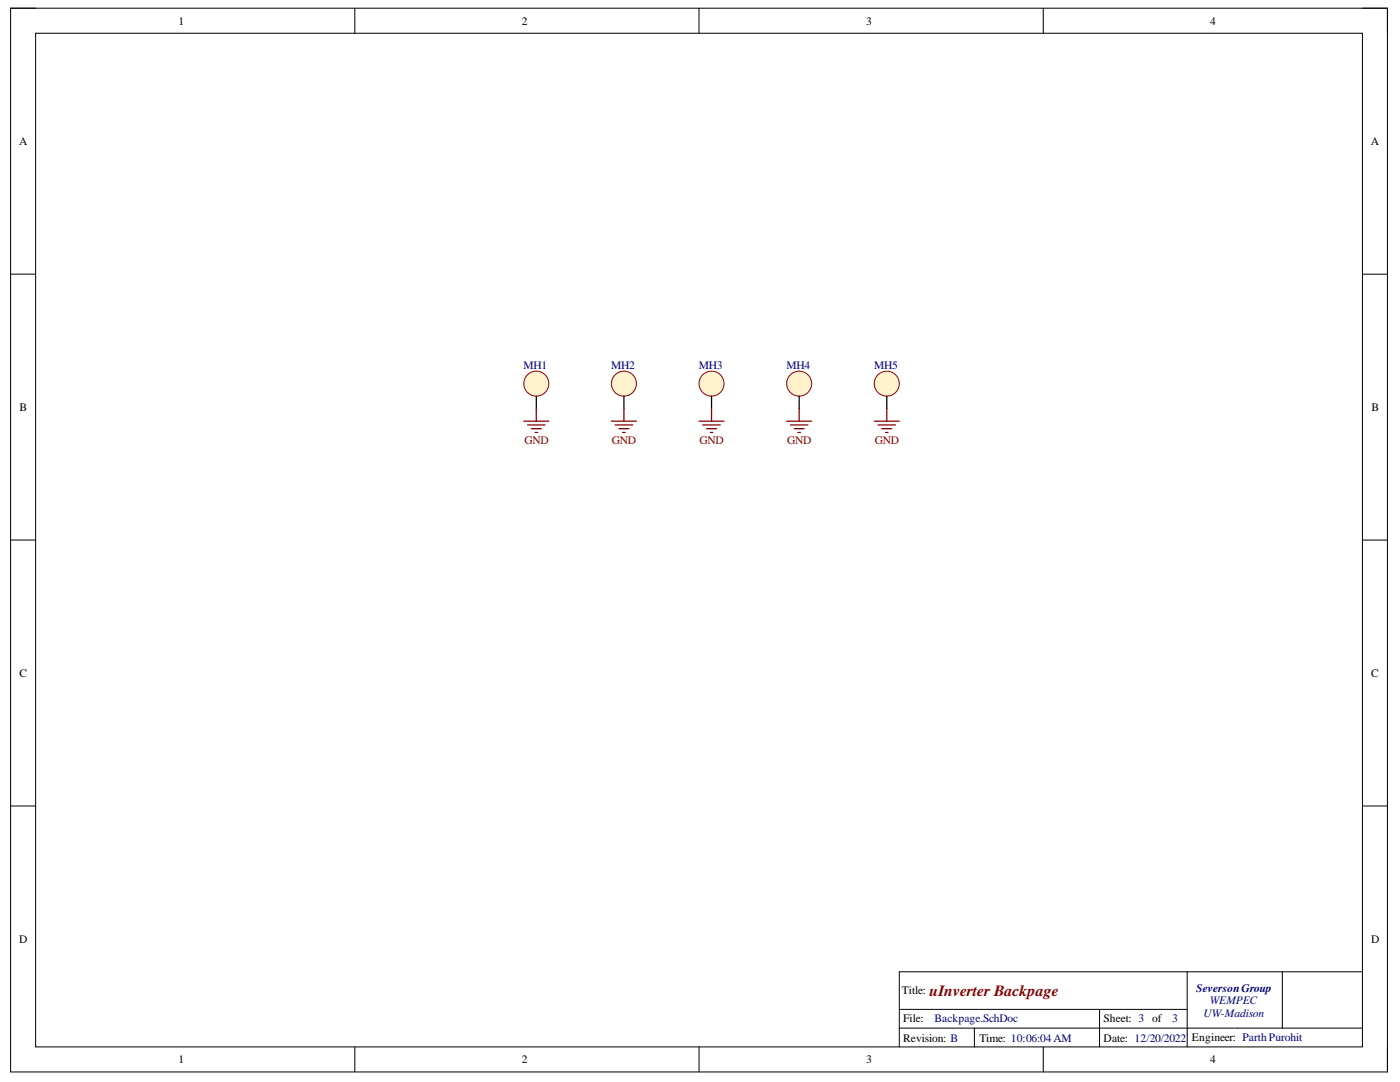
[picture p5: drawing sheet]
<svg xmlns="http://www.w3.org/2000/svg" width="279mm" height="216mm" viewBox="0 0 279 216" stroke-linecap="round" stroke-linejoin="round" font-family="sans-serif">
<path d="M2.1 1.6h274.8v212.3h-274.8z" fill="none" stroke="#000" stroke-width=".2"/>
<path d="M7.1 6.6h264.8v202.3h-264.8z" fill-rule="evenodd" fill="#fff"/>
<g fill="none" stroke="#000" stroke-width=".2">
<path d="M2.1 1.6h5M7.1 6.6h264.8v202.3h-264.8zM70.8 1.6v5M139.5 1.6v5M208.2 1.6v5M271.9 1.6h5v5M2.1 54.7h5M271.9 54.7h5M2.1 107.8h5M271.9 107.8h5M2.1 160.8h5M271.9 160.8h5"/>
<path d="M70.8 208.9v5M139.5 208.9v5M208.2 208.9v5M276.9 208.9v5"/>
</g>
<circle cx="107" cy="76.6" r="2.5" fill="#fff2cc"/>
<circle cx="107" cy="76.6" r="2.5" fill="none" stroke="#980000" stroke-width=".2"/>
<path d="M107 79v2.5" fill="none" stroke="#000" stroke-width=".25"/>
<circle cx="124.5" cy="76.5" r="2.5" fill="#fff2cc"/>
<circle cx="124.5" cy="76.5" r="2.5" fill="none" stroke="#980000" stroke-width=".2"/>
<path d="M124.5 79v2.5" fill="none" stroke="#000" stroke-width=".25"/>
<circle cx="142" cy="76.6" r="2.5" fill="#fff2cc"/>
<circle cx="142" cy="76.6" r="2.5" fill="none" stroke="#980000" stroke-width=".2"/>
<path d="M142 79v2.5" fill="none" stroke="#000" stroke-width=".25"/>
<circle cx="159.5" cy="76.5" r="2.5" fill="#fff2cc"/>
<circle cx="159.5" cy="76.5" r="2.5" fill="none" stroke="#980000" stroke-width=".2"/>
<path d="M159.5 79v2.5" fill="none" stroke="#000" stroke-width=".25"/>
<g fill="none" stroke="#800000" stroke-width=".25">
<path d="M104.5 84h5M105.3 84.8h3.5M106 85.5h2M106.8 86.3h.5M107 81.5v2.5M122 84h5M122.8 84.8h3.5M123.5 85.5h2M124.3 86.3h.5M124.5 81.5v2.5M139.5 84h5M140.3 84.8h3.5"/>
<path d="M141 85.5h2M141.8 86.3h.5M142 81.5v2.5M157 84h5M157.7 84.8h3.5M158.5 85.5h2M159.2 86.3h.5M159.5 81.5v2.5"/>
</g>
<circle cx="177" cy="76.6" r="2.5" fill="#fff2cc"/>
<circle cx="177" cy="76.6" r="2.5" fill="none" stroke="#980000" stroke-width=".2"/>
<path d="M177 79v2.5" fill="none" stroke="#000" stroke-width=".25"/>
<path d="M174.5 84h5M175.2 84.8h3.5M176 85.5h2M176.7 86.3h.5M177 81.5v2.5" fill="none" stroke="#800000" stroke-width=".25"/>
<path d="M236.9 193.9v15M255.9 193.9v11.2M271.9 193.9h-92.4v15M179.5 201.4h57.4M179.5 205.1h92.4M194.5 205.1v3.8M219.4 201.4v7.5" fill="none" stroke="#000" stroke-width=".2"/>
<text font-size="3.1" fill="#800000" x="185.5" y="198.7">uInverter Backpage</text>
<g font-size="2.3">
<text x="35.6" y="4.9">1</text>
<text x="104.2" y="4.9">2</text>
<text x="172.9" y="4.9">3</text>
<text x="241.5" y="4.9">4</text>
<text x="3.8" y="28.9">A</text>
<text x="273.6" y="28.9">A</text>
<text x="3.9" y="82">B</text>
<text x="273.7" y="82">B</text>
<text x="3.9" y="135.1">C</text>
<text x="273.6" y="135.1">C</text>
<text x="3.8" y="188.1">D</text>
<text x="273.6" y="188.1">D</text>
<text x="180" y="198.4">Title:</text>
<text x="180.2" y="203.9">File:</text>
<text x="220.2" y="203.9">Sheet: 3 of</text>
<text x="180.2" y="207.9">Revision: B</text>
<text x="195.5" y="207.9">Time: 10:06:04AM</text>
<text x="220.2" y="207.9">Date: 12/20/2022</text>
<text x="237.9" y="207.6">Engineer: ParthPurohit</text>
<text x="35.6" y="212.1">1</text>
<text x="104.2" y="212.1">2</text>
<text x="172.9" y="212.1">3</text>
<text x="241.5" y="212.1">4</text>
</g>
<g font-size="2.3" fill="#000080">
<text x="104.5" y="73.5">MH1</text>
<text x="122" y="73.5">MH2</text>
<text x="139.5" y="73.5">MH3</text>
<text x="157" y="73.5">MH4</text>
<text x="174.5" y="73.5">MH5</text>
<text x="238.7" y="197.9">SeversonGroup</text>
<text x="186.5" y="203.9">Backpage.SchDoc</text>
<text x="233.9" y="203.9">3</text>
<text x="240.2" y="202.9">UW-Madison</text>
<text x="241.4" y="200.4">WEMPEC</text>
</g>
<g font-size="2.3" fill="#800000">
<text x="104.7" y="88.6">GND</text>
<text x="122.1" y="88.6">GND</text>
<text x="139.6" y="88.6">GND</text>
<text x="157.1" y="88.6">GND</text>
<text x="174.6" y="88.6">GND</text>
</g>
</svg>
